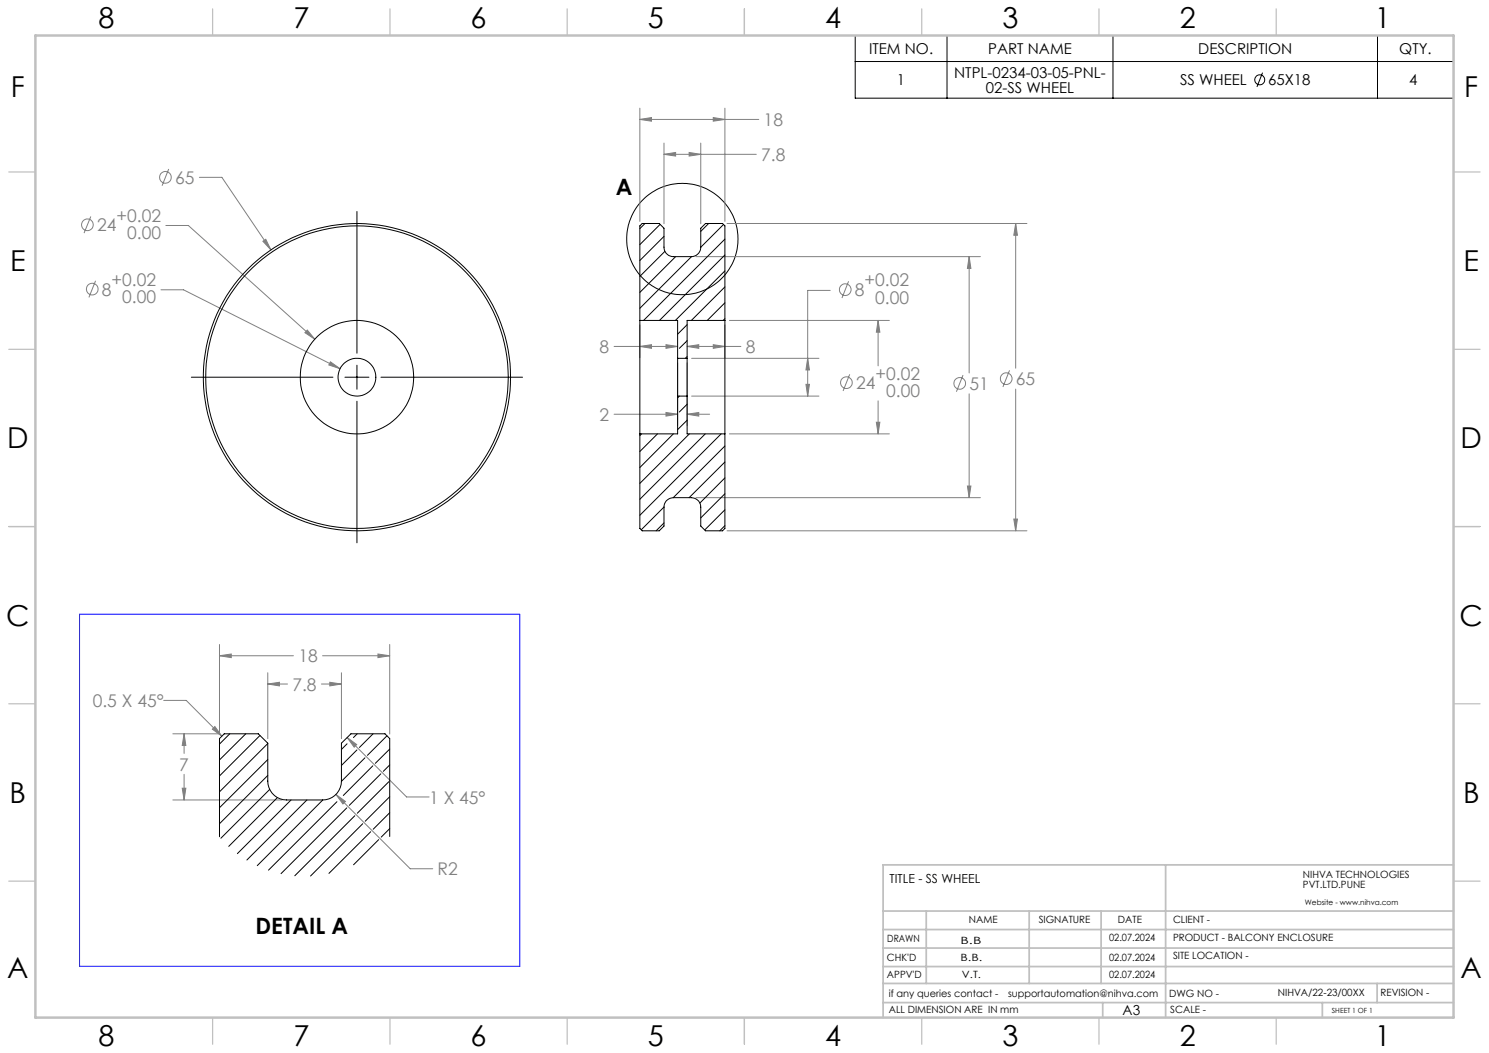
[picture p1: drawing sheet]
<svg xmlns="http://www.w3.org/2000/svg" width="420mm" height="297mm" viewBox="0 0 420 297" stroke-linecap="round" stroke-linejoin="round" font-family="sans-serif">
<g fill="none" stroke="#808080" stroke-width=".28">
<path d="M180.5 33.7l3.3-.5v1zM180.5 30.5v31.9M180.5 33.7h33.5M201.2 33.2l3.3 .5-3.3 .5zM204.5 30.5v31.9M47.6 47.7l-1.9 4.7M56.2 50h6.4l13.8 20.5M187.3 43.5l3.3-.5v1zM187.3 40.4v22.7M187.3 43.5h26M194.4 43l3.3 .5-3.3 .5zM197.7 40.4v22.7"/>
<path d="M25.6 61.1l-1.9 4.7M27 79.2l-1.9 4.7M46.8 63.6h6.3l35.7 32.1M74.2 68l.8-.5 1.4 3zM196.3 72.4h80.2M205.1 63h84.6M239.4 79.3l-1.9 4.8M273.4 72.4l.5 3.3h-1zM273.4 72.4v32.8M286.5 63l.5 3.4h-1zM286.5 63v40.9M45.4 81.7h6.4l44.1 22.3"/>
<path d="M86.7 93.1l2.1 2.6-2.8-1.9zM173.2 97.7h17.9M180.5 97.7l3.3-.5v1zM180.5 91.6v9.3M187.9 97.2l3.2 .5-3.2 .5zM193.8 97.7l3.3-.5v1zM193.8 97.7h15.2M201.2 97.2l3.3 .5-3.3 .5zM204.5 91.6v9.3M205.7 90.4h45.2M234.2 81.9h-6.4v29.8M247.7 90.4l.5 3.3h-1z"/>
<path d="M247.7 90.4v12.8M93.2 102.1l2.7 1.9-3.2-1.1zM173.2 116.8h17.9M187.9 116.3l3.2 .5-3.2 .6zM191.1 102.3v17.7M193.8 116.8l3.3-.5v1.1zM193.8 102.3v17.7M193.8 116.8h6.4M195.1 101.1h35.9M195.1 111.7h35.9M227.3 108.4h1l-.5 3.3zM227.8 101.1l.5 3.2h-1z"/>
<path d="M239.7 105.6l-1.9 4.7M247.2 119.1h1l-.5 3.3zM247.7 113.1v9.3M271.6 105.8l-1.8 4.7M273.4 111.1v29.3M284.8 104.5l-1.9 4.6M286.5 109.7v40M205.7 122.4h45.2M272.9 137.1h1l-.5 3.3zM196.3 140.4h80.2M205.1 149.7h84.6M286 146.4h1l-.5 3.3z"/>
<path d="M46.2 197.6h6.3l10.1 10M61.9 185l3.3-.5v1zM61.9 181.8v25M61.9 185h20.9M75.5 192.9l3.3-.5v1.1zM75.5 189.8v18.5M75.5 192.9h5.6M90.7 192.9h5.6M91 185h18.9M93 192.4l3.3 .5-3.3 .6zM96.3 189.8v18.5M106.6 184.5l3.3 .5-3.3 .5z"/>
<path d="M109.9 181.8v25.2M48.8 207h13.2M51.9 207l.5 3.3h-1zM51.9 207v5.5M51.9 218.4v7.2M60.6 204.9l2 2.7-2.7-1.9zM97.9 208l2.7 2-.7 .7zM97.9 208l16.8 16.8h6.3M48.8 225.6h30.8M51.4 222.3h1l-.5 3.3zM94.8 224.1l2.6 2-.7 .7zM94.8 224.1l20.9 20.9h6.4"/>
<circle cx="46.7" cy="50" r="1.64"/>
<circle cx="24.7" cy="63.4" r="1.65"/>
<circle cx="26" cy="81.5" r="1.65"/>
<circle cx="238.4" cy="81.7" r="1.65"/>
<circle cx="238.7" cy="107.9" r="1.65"/>
<circle cx="270.7" cy="108.1" r="1.65"/>
<circle cx="283.8" cy="106.8" r="1.65"/>
</g>
<g fill="none" stroke="#000" stroke-width=".28">
<path d="M241.2 10h168.8v17.7h-168.8zM241.2 17.4h168.8M267.1 10v17.7M313.9 10v17.7M388.5 10v17.7M356.1 20.5l-1.6 4M100.7 59.7v39.9M54 106.4h39.9M97.3 106.4h6.8M100.7 103v6.8M100.7 113.2v39.9M107.5 106.4h39.9"/>
<circle cx="355.3" cy="22.5" r="1.4"/>
<circle cx="192.5" cy="67.4" r="15.7"/>
</g>
<g fill="none" stroke="#c0c0c0" stroke-width=".35">
<path d="M60 2.5v7.5M110 2.5v7.5M160 2.5v7.5M210 2.5v7.5M260 2.5v7.5M310 2.5v7.5M360 2.5v7.5M2.5 48.5h7.5M410 48.5h7.5M2.5 98.5h7.5M410 98.5h7.5M2.5 148.5h7.5"/>
<path d="M410 148.5h7.5M2.5 198.5h7.5M410 198.5h7.5M2.5 248.5h7.5M410 248.5h7.5M60 287v7.5M110 287v7.5M160 287v7.5M210 287v7.5M260 287v7.5M310 287v7.5M360 287v7.5"/>
</g>
<g fill="none" stroke="#c0c0c0" stroke-width=".5">
<path d="M249.1 257h160.9M261.3 257v20.4M290.3 257v20.4M310.6 257v20.4M328.8 243.9v43.1M410 243.9h-160.9v43.1M249.1 272.6h160.9M249.1 267.4h160.9M249.1 262.2h160.9M249.1 277.4h160.9M388.4 277.4v5.4M249.1 282.8h160.9"/>
<path d="M311 282.8v4.2M373 282.8v4.2"/>
</g>
<path d="M10 10h400v277h-400z" fill="none" stroke="#c0c0c0" stroke-width=".7"/>
<path d="M22.4 173.2h124.2v99.4h-124.2z" fill="none" stroke="#00f" stroke-width=".28"/>
<path d="M74.2 68l2.2 2.5-1.4-3zM86.7 93.1l-.7 .7 2.8 1.9zM93.2 102.1l-.5 .8 3.2 1.1zM286.5 63l.5 3.4h-1zM286 146.4h1l-.5 3.3zM187.9 97.2l3.2 .5-3.2 .5zM180.5 97.7l3.3-.5v1zM201.2 97.2l3.3 .5-3.3 .5zM193.8 97.7l3.3-.5v1zM180.5 33.7l3.3-.5v1zM201.2 33.2l3.3 .5-3.3 .5zM187.3 43.5l3.3-.5v1zM194.4 43l3.3 .5-3.3 .5zM193.8 116.8l3.3-.5v1.1zM187.9 116.3l3.2 .5-3.2 .6zM247.7 90.4l.5 3.3h-1zM247.2 119.1h1l-.5 3.3zM273.4 72.4l.5 3.3h-1zM272.9 137.1h1l-.5 3.3zM227.8 101.1l.5 3.2h-1zM227.3 108.4h1l-.5 3.3zM61.9 185l3.3-.5v1zM106.6 184.5l3.3 .5-3.3 .5zM97.9 208l2.7 2-.7 .7zM60.6 204.9l2 2.7-2.7-1.9zM75.5 192.9l3.3-.5v1.1zM93 192.4l3.3 .5-3.3 .6zM51.9 207l.5 3.3h-1zM51.4 222.3h1l-.5 3.3zM94.8 224.1l1.9 2.7 .7-.7z" fill="#808080"/>
<g fill="none" stroke="#000" stroke-width=".28">
<path d="M181.9 63l-1.4 1.5M186.2 63.3l-5.7 5.7M187.3 66.7l-6.8 6.8M187.5 70.9l-7 7.1M190.6 72.4l-10.1 10.1M195 72.4h-5.1a2.69 2.69 0 0 1-2.6-2.7v-5.3l-1.4-1.4h-4.7l-.7 .7v26.7M195 72.4a2.69 2.69 0 0 0 2.7-2.7v-5.3l1.3-1.4h4.8l.7 .7v26.7M195.1 72.4l-14.6 14.6M199.9 63l-2.2 2.3M204.1 63.3l-6.4 6.4M204.5 67.4l-23 23M204.5 71.9l-18.5 18.5"/>
<path d="M204.5 76.4l-14 14M180.5 90.4v32M180.5 90.4h10.6v10.7M193.3 96.6l-1.7 1.6M193.8 91.6l-2.7 2.7M193.8 96.1l-.4 .4M204.5 90.4v32M204.5 90.4h-10.7v10.7M204.5 80.9l-9.5 9.5M204.5 85.4l-5 5M204.5 89.9l-.5 .5M191.1 101.1v10.6"/>
<path d="M191.1 111.7v10.7h-10.6M191.1 101.1h2.7M191.1 111.7h2.7M191.6 111.7l-.5 .5M193.8 101.1v10.6M193.8 111.7v10.7h10.7M193.8 114l-2.2 2.2M193.8 118.5l-2.7 2.7M193.8 100.6l-.5 .5M180.5 122.4v26.6l.7 .7h4.7l1.4-1.3v-5.4a2.62 2.62 0 0 1 2.6-2.6M181 122.4l-.5 .5M185.5 122.4l-5 4.9"/>
<path d="M189.9 122.4l-9.4 9.5M194.5 122.4l-14 13.9M198.9 122.4l-18.4 18.4M203.4 122.4l-22.9 22.9M204.5 122.4v26.6l-.7 .7h-4.8l-1.3-1.3v-5.4a2.62 2.62 0 0 0-2.7-2.6h-5.1M204.5 125.8l-14.6 14.6M204.5 130.3l-10.1 10.1M204.5 134.8l-7.1 7.1M204.5 139.3l-6.8 6.8M187.3 143l-6.4 6.4M187.3 147.5l-2.2 2.2M204.5 143.8l-5.7 5.7"/>
<path d="M204.5 148.3l-1.5 1.4M64.8 207l-2.9 2.9M69.3 207l-7.4 7.3M73.3 207.4l-11.4 11.5M75.5 209.7l-13.6 13.6M75.5 214.2l-13.6 13.6M75.5 218.7l-13.6 13.6M97.9 209.8l-1.6 1.6M100.7 211.5l-4.4 4.4M100.8 207l-1.1 1M102.9 213.7l-6.6 6.7M105.2 216l-8.4 8.4"/>
<path d="M105.2 207l-3.8 3.8M107.4 218.3l-8.9 8.9M109.1 207.5l-5.5 5.5M109.9 211.3l-4 4M109.9 215.8l-1.8 1.8M76.1 222.7l-13.8 13.7M78.2 225l-13.7 13.7M82.1 225.6l-15.1 15.2M86.6 225.6l-17 17M91.1 225.6l-18.5 18.6M95 226.1l-19.3 19.3M97.8 227.9l-18.5 18.5"/>
<path d="M100.1 230.1l-17 16.9M102.3 232.3l-14.7 14.8M104.6 234.6l-11.8 11.7M106.8 236.8l-7.1 7.1M109.7 220.5l-8.9 8.9M109.9 235.9v-27.6l-1.3-1.3h-9.6l-2.7 2.6v10.7a5.3 5.3 0 0 1-5.3 5.3h-10.1a5.3 5.3 0 0 1-5.4-5.3v-10.7l-2.7-2.6h-9.5l-1.4 1.3v27.7M109.9 224.7l-6.9 6.9M109.9 229.2l-4.6 4.7M109.9 233.7l-2.4 2.4"/>
<circle cx="100.7" cy="106.4" r="5.3"/>
<circle cx="100.7" cy="106.4" r="43.3"/>
<circle cx="100.7" cy="106.4" r="16"/>
<circle cx="100.7" cy="106.4" r="42.7"/>
</g>
<g font-size="8.1">
<text x="27.8" y="8">8</text>
<text x="82.8" y="8">7</text>
<text x="132.8" y="8">6</text>
<text x="182.8" y="8">5</text>
<text x="232.8" y="8">4</text>
<text x="282.8" y="8">3</text>
<text x="332.8" y="8">2</text>
<text x="387.8" y="8">1</text>
<text x="3" y="27.2">F</text>
<text x="413" y="27.2">F</text>
<text x="2.8" y="76.5">E</text>
<text x="412.8" y="76.5">E</text>
<text x="2" y="126.5">D</text>
<text x="412" y="126.5">D</text>
<text x="1.7" y="176.5">C</text>
<text x="411.7" y="176.5">C</text>
<text x="2.7" y="226.5">B</text>
<text x="412.7" y="226.5">B</text>
<text x="2" y="275.7">A</text>
<text x="412" y="275.7">A</text>
<text x="27.8" y="295">8</text>
<text x="82.8" y="295">7</text>
<text x="132.8" y="295">6</text>
<text x="182.8" y="295">5</text>
<text x="232.8" y="295">4</text>
<text x="282.8" y="295">3</text>
<text x="332.8" y="295">2</text>
<text x="387.8" y="295">1</text>
</g>
<g font-size="6.3">
<text x="173.7" y="55.1">A</text>
<text x="72.1" y="263.4">DETAIL A</text>
</g>
<g font-size="4.9" fill="#808080">
<text x="215.4" y="35.5">18</text>
<text x="214.7" y="45.4">7.8</text>
<text x="49.4" y="51.9">65</text>
<text x="27.4" y="65.3">24</text>
<text x="32.9" y="62.5">+0.02</text>
<text x="35.9" y="67.5">0.00</text>
<text x="28.8" y="83.4">8</text>
<text x="31.5" y="80.7">+0.02</text>
<text x="241.2" y="83.5">8</text>
<text x="243.9" y="80.8">+0.02</text>
<text x="34.5" y="85.6">0.00</text>
<text x="246.9" y="85.7">0.00</text>
<text x="169.1" y="99.6">8</text>
<text x="210.4" y="99.6">8</text>
<text x="247" y="107">+0.02</text>
<text x="241.5" y="109.8">24</text>
<text x="249.9" y="112">0.00</text>
<text x="273.4" y="110">51</text>
<text x="286.6" y="108.7">65</text>
<text x="169.1" y="118.7">2</text>
<text x="84.2" y="186.8">18</text>
<text x="82.5" y="194.8">7.8</text>
<text x="26.2" y="199.4">0.5 X 45°</text>
<text x="50.6" y="217.3">7</text>
<text x="121" y="226.7">1 X 45°</text>
<text x="123.4" y="246.9">R2</text>
</g>
<g font-size="4.2">
<text x="245.1" y="15.2">ITEM NO.</text>
<text x="278.7" y="15.2">PART NAME</text>
<text x="338" y="15.2">DESCRIPTION</text>
<text x="394.7" y="15.2">QTY.</text>
<text x="269.1" y="22">NTPL-0234-03-05-PNL-</text>
<text x="253" y="24.1">1</text>
<text x="278.1" y="26.2">02-SS WHEEL</text>
<text x="332.9" y="24.1">SS WHEEL</text>
<text x="357.7" y="24.1">65X18</text>
<text x="397.5" y="24.1">4</text>
</g>
<text font-size="3.9" x="316.7" y="286.4">A3</text>
<text font-size="3.5" x="250.9" y="249">TITLE - SS WHEEL</text>
<g font-size="2.8">
<text x="367.5" y="247.7">NIHVA TECHNOLOGIES</text>
<text x="367.5" y="250.5">PVT.LTD.PUNE</text>
<text x="273.3" y="260.4">NAME</text>
<text x="293" y="260.4">SIGNATURE</text>
<text x="315.3" y="260.5">DATE</text>
<text x="330.9" y="260.5">CLIENT -</text>
<text x="250.3" y="265.7">DRAWN</text>
<text x="270.9" y="266.1">B.B</text>
<text x="312.8" y="265.5">02.07.2024</text>
<text x="330.9" y="265.5">PRODUCT - BALCONY ENCLOSURE</text>
<text x="250.2" y="271.1">CHK'D</text>
<text x="250.2" y="275.8">APPV'D</text>
<text x="270.9" y="271.1">B.B.</text>
<text x="271.3" y="275.8">V.T.</text>
<text x="312.8" y="271.1">02.07.2024</text>
<text x="312.8" y="275.8">02.07.2024</text>
<text x="330.9" y="270.6">SITE LOCATION -</text>
<text x="250.7" y="281.1">if any queries contact -</text>
<text x="284.3" y="281.1">supportautomation@nihva.com</text>
<text x="329.8" y="281.3">DWG NO -</text>
<text x="360.5" y="281.1">NIHVA/22-23/00XX</text>
<text x="389.4" y="281.1">REVISION -</text>
<text x="250.7" y="285.6">ALL DIMENSION ARE IN mm</text>
<text x="330.1" y="285.7">SCALE -</text>
</g>
<text font-size="2.1" x="368.1" y="255.1">Website - www.nihva.com</text>
<text font-size="2" x="375.7" y="285.6">SHEET 1 OF 1</text>
</svg>
